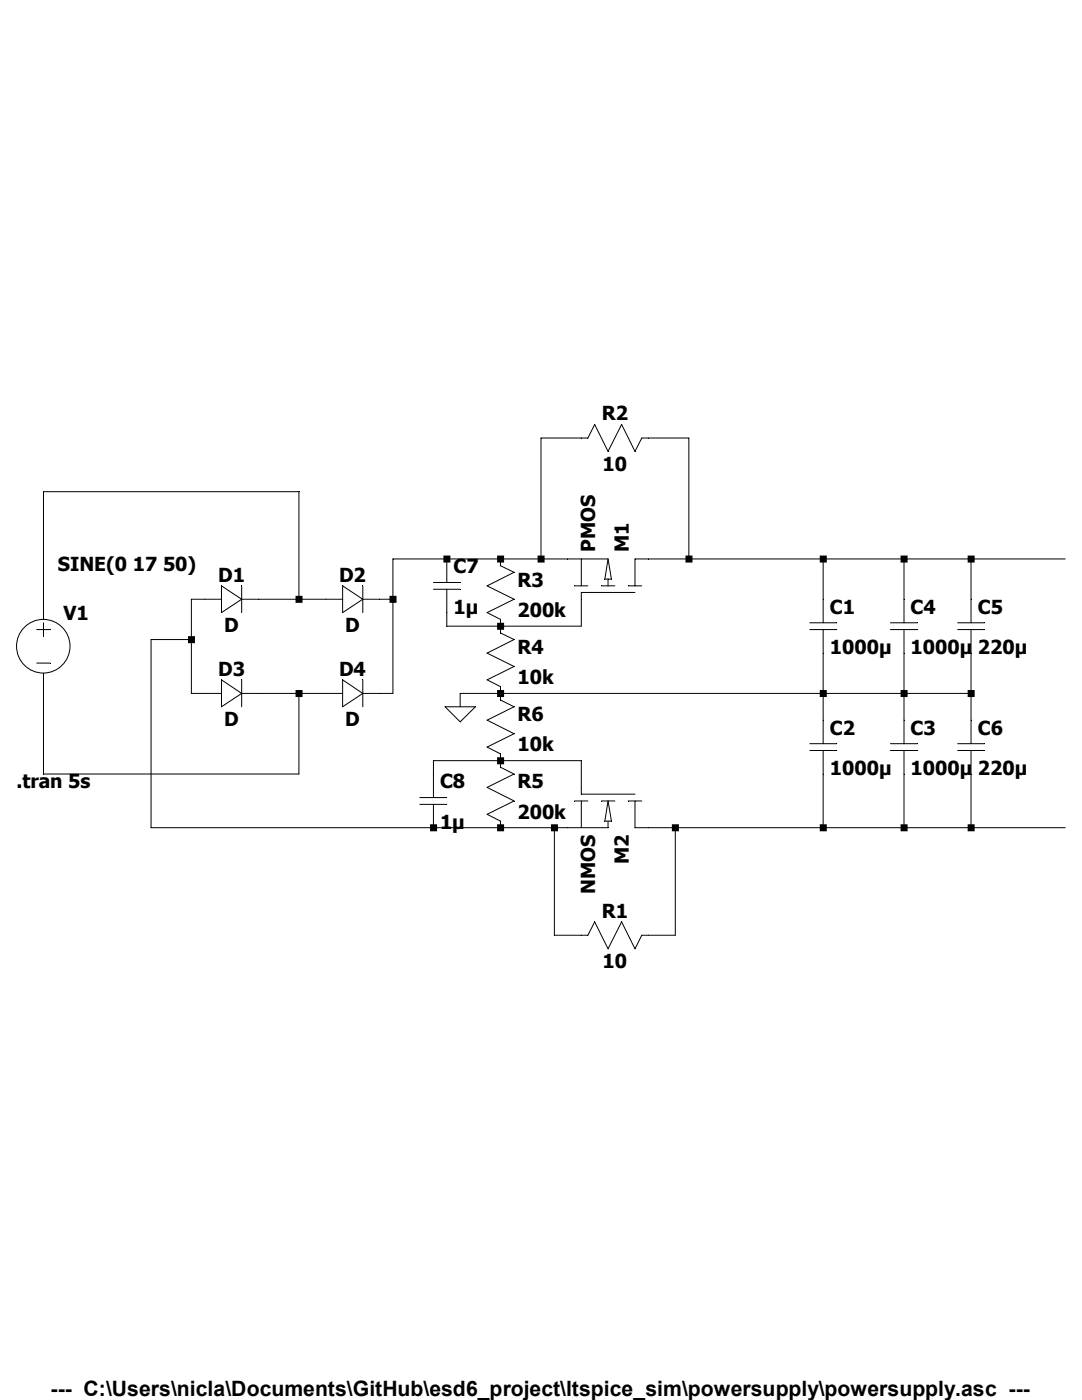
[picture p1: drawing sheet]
Version 4
SHEET 1 996 680
WIRE 272 -160 224 -160
WIRE 400 -160 352 -160
WIRE -64 -96 -368 -96
WIRE 112 -16 48 -16
WIRE 176 -16 112 -16
WIRE 224 -16 224 -160
WIRE 224 -16 176 -16
WIRE 256 -16 224 -16
WIRE 400 -16 400 -160
WIRE 400 -16 352 -16
WIRE 560 -16 400 -16
WIRE 656 -16 560 -16
WIRE 736 -16 656 -16
WIRE 848 -16 736 -16
WIRE -176 32 -192 32
WIRE -64 32 -64 -96
WIRE -64 32 -112 32
WIRE -32 32 -64 32
WIRE 48 32 48 -16
WIRE 48 32 32 32
WIRE 560 32 560 -16
WIRE 656 32 656 -16
WIRE 736 32 736 -16
WIRE -368 48 -368 -96
WIRE 112 64 112 48
WIRE 176 64 112 64
WIRE 272 64 272 32
WIRE 272 64 176 64
WIRE -192 80 -192 32
WIRE -192 80 -240 80
WIRE -192 144 -192 80
WIRE -176 144 -192 144
WIRE -64 144 -112 144
WIRE -32 144 -64 144
WIRE 48 144 48 32
WIRE 48 144 32 144
WIRE 176 144 128 144
WIRE 560 144 560 96
WIRE 560 144 176 144
WIRE 656 144 656 96
WIRE 656 144 560 144
WIRE 736 144 736 96
WIRE 736 144 656 144
WIRE 128 160 128 144
WIRE 560 176 560 144
WIRE 656 176 656 144
WIRE 736 176 736 144
WIRE 176 224 96 224
WIRE 272 224 176 224
WIRE -368 240 -368 128
WIRE -64 240 -64 144
WIRE -64 240 -368 240
WIRE 96 240 96 224
WIRE 272 256 272 224
WIRE -240 304 -240 80
WIRE 96 304 -240 304
WIRE 176 304 96 304
WIRE 240 304 176 304
WIRE 256 304 240 304
WIRE 384 304 352 304
WIRE 560 304 560 240
WIRE 560 304 384 304
WIRE 656 304 656 240
WIRE 656 304 560 304
WIRE 736 304 736 240
WIRE 736 304 656 304
WIRE 848 304 736 304
WIRE 240 432 240 304
WIRE 272 432 240 432
WIRE 384 432 384 304
WIRE 384 432 352 432
FLAG 128 160 0
SYMBOL diode -176 48 R270
WINDOW 0 32 32 VTop 2
WINDOW 3 0 32 VBottom 2
SYMATTR InstName D1
SYMBOL diode -32 48 R270
WINDOW 0 32 32 VTop 2
WINDOW 3 0 32 VBottom 2
SYMATTR InstName D2
SYMBOL diode -176 160 R270
WINDOW 0 32 32 VTop 2
WINDOW 3 0 32 VBottom 2
SYMATTR InstName D3
SYMBOL diode -32 160 R270
WINDOW 0 32 32 VTop 2
WINDOW 3 0 32 VBottom 2
SYMATTR InstName D4
SYMBOL voltage -368 32 R0
WINDOW 3 17 -43 Left 2
WINDOW 123 0 0 Left 0
WINDOW 39 0 0 Left 0
SYMATTR InstName V1
SYMATTR Value SINE(0 17 50)
SYMBOL cap 544 32 R0
SYMATTR InstName C1
SYMATTR Value 1000µ
SYMBOL cap 640 32 R0
SYMATTR InstName C4
SYMATTR Value 1000µ
SYMBOL cap 720 32 R0
SYMATTR InstName C5
SYMATTR Value 220µ
SYMBOL res 368 -176 R90
WINDOW 0 0 56 VBottom 2
WINDOW 3 32 56 VTop 2
SYMATTR InstName R2
SYMATTR Value 10
SYMBOL pmos 352 32 M270
SYMATTR InstName M1
SYMBOL res 160 -32 R0
SYMATTR InstName R3
SYMATTR Value 200k
SYMBOL res 160 48 R0
SYMATTR InstName R4
SYMATTR Value 10k
SYMBOL cap 96 -16 R0
SYMATTR InstName C7
SYMATTR Value 1µ
SYMBOL nmos 352 256 R90
SYMATTR InstName M2
SYMBOL cap 544 176 R0
SYMATTR InstName C2
SYMATTR Value 1000µ
SYMBOL cap 640 176 R0
SYMATTR InstName C3
SYMATTR Value 1000µ
SYMBOL cap 720 176 R0
SYMATTR InstName C6
SYMATTR Value 220µ
SYMBOL res 368 416 R90
WINDOW 0 0 56 VBottom 2
WINDOW 3 32 56 VTop 2
SYMATTR InstName R1
SYMATTR Value 10
SYMBOL res 160 208 R0
SYMATTR InstName R5
SYMATTR Value 200k
SYMBOL res 160 128 R0
SYMATTR InstName R6
SYMATTR Value 10k
SYMBOL cap 80 240 R0
SYMATTR InstName C8
SYMATTR Value 1µ
TEXT -400 248 Left 2 !.tran 5s
